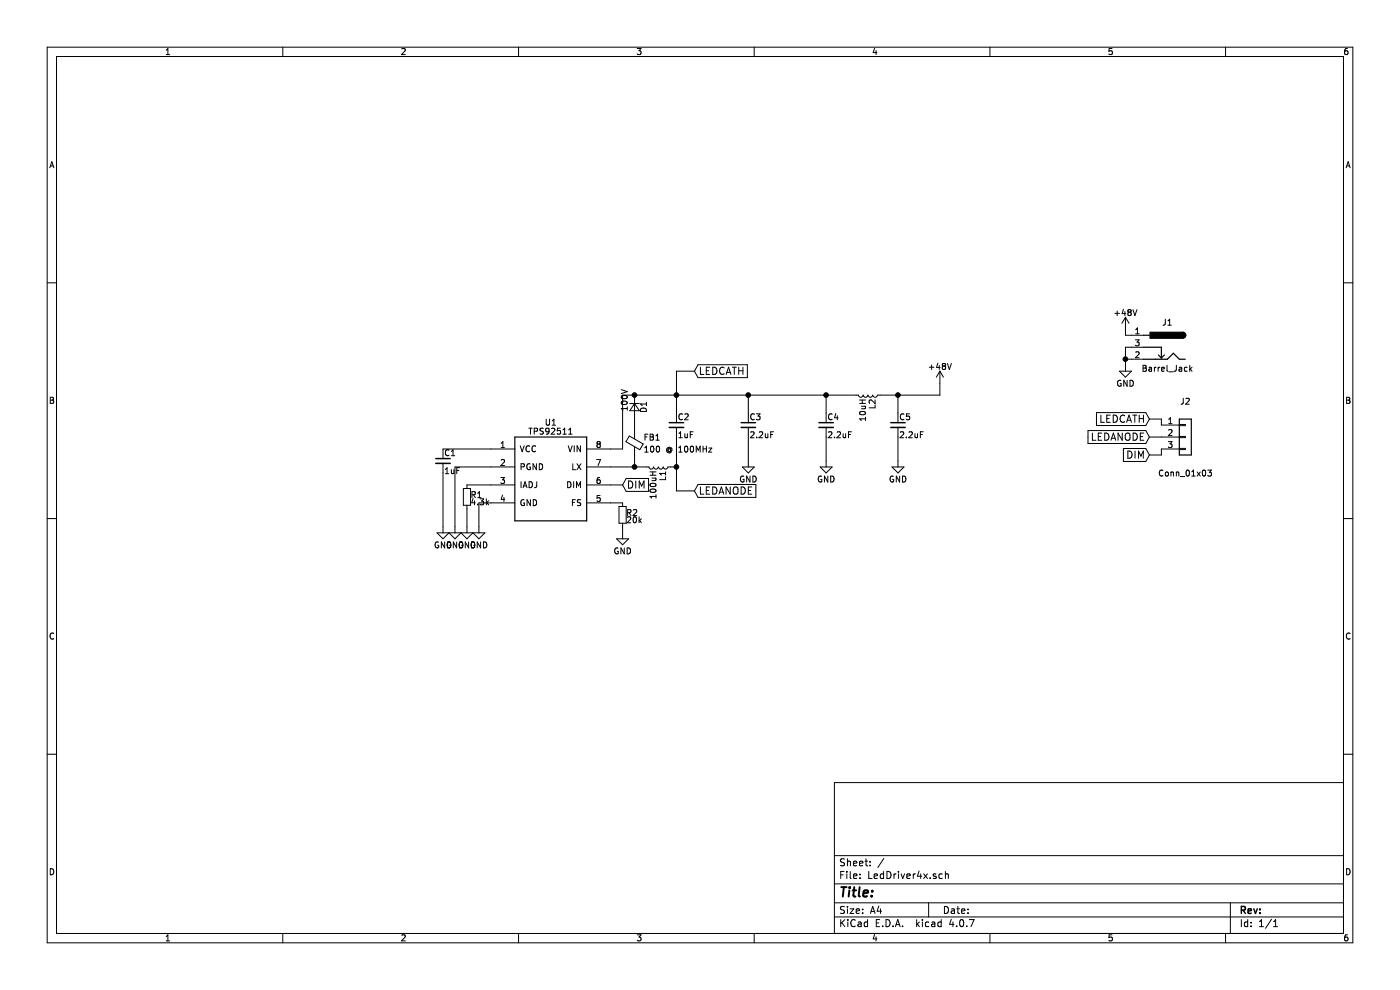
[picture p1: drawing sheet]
EESchema Schematic File Version 2
LIBS:tps92511
LIBS:power
LIBS:device
LIBS:transistors
LIBS:conn
LIBS:linear
LIBS:regul
LIBS:74xx
LIBS:cmos4000
LIBS:adc-dac
LIBS:memory
LIBS:xilinx
LIBS:microcontrollers
LIBS:dsp
LIBS:microchip
LIBS:analog_switches
LIBS:motorola
LIBS:texas
LIBS:intel
LIBS:audio
LIBS:interface
LIBS:digital-audio
LIBS:philips
LIBS:display
LIBS:cypress
LIBS:siliconi
LIBS:opto
LIBS:atmel
LIBS:contrib
LIBS:valves
LIBS:LedDriver4x-cache
EELAYER 25 0
EELAYER END
$Descr A4 11693 8268
encoding utf-8
Sheet 1 1
Title ""
Date ""
Rev ""
Comp ""
Comment1 ""
Comment2 ""
Comment3 ""
Comment4 ""
$EndDescr
$Comp
L TPS92511 U1
U 1 1
P 4600 3950
F 0 "U1" H 4600 4375 50  0000 C CNN
F 1 "TPS92511" H 4600 4300 50  0000 C CNN
F 2 "Housings_SOIC:SOIC-8_3.9x4.9mm_Pitch1.27mm" H 4600 4450 50  0001 C CNN
F 3 "" H 4550 4250 50  0001 C CNN
	1    4600 3950
	1    0    0    -1  
$EndComp
$Comp
L GND #PWR01
U 1 1
P 4000 4400
F 0 "#PWR01" H 4000 4150 50  0001 C CNN
F 1 "GND" H 4000 4250 50  0000 C CNN
F 2 "" H 4000 4400 50  0001 C CNN
F 3 "" H 4000 4400 50  0001 C CNN
	1    4000 4400
	1    0    0    -1  
$EndComp
$Comp
L R_Small R1
U 1 1
P 3900 4150
F 0 "R1" H 3930 4170 50  0000 L CNN
F 1 "4.3k" H 3930 4110 50  0000 L CNN
F 2 "Resistors_SMD:R_0603_HandSoldering" H 3900 4150 50  0001 C CNN
F 3 "" H 3900 4150 50  0001 C CNN
	1    3900 4150
	1    0    0    -1  
$EndComp
$Comp
L R_Small R2
U 1 1
P 5200 4300
F 0 "R2" H 5230 4320 50  0000 L CNN
F 1 "20k" H 5230 4260 50  0000 L CNN
F 2 "Resistors_SMD:R_0603_HandSoldering" H 5200 4300 50  0001 C CNN
F 3 "" H 5200 4300 50  0001 C CNN
	1    5200 4300
	1    0    0    -1  
$EndComp
$Comp
L GND #PWR02
U 1 1
P 3900 4400
F 0 "#PWR02" H 3900 4150 50  0001 C CNN
F 1 "GND" H 3900 4250 50  0000 C CNN
F 2 "" H 3900 4400 50  0001 C CNN
F 3 "" H 3900 4400 50  0001 C CNN
	1    3900 4400
	1    0    0    -1  
$EndComp
$Comp
L GND #PWR03
U 1 1
P 3800 4400
F 0 "#PWR03" H 3800 4150 50  0001 C CNN
F 1 "GND" H 3800 4250 50  0000 C CNN
F 2 "" H 3800 4400 50  0001 C CNN
F 3 "" H 3800 4400 50  0001 C CNN
	1    3800 4400
	1    0    0    -1  
$EndComp
$Comp
L GND #PWR04
U 1 1
P 3700 4400
F 0 "#PWR04" H 3700 4150 50  0001 C CNN
F 1 "GND" H 3700 4250 50  0000 C CNN
F 2 "" H 3700 4400 50  0001 C CNN
F 3 "" H 3700 4400 50  0001 C CNN
	1    3700 4400
	1    0    0    -1  
$EndComp
$Comp
L C_Small C1
U 1 1
P 3700 3850
F 0 "C1" H 3710 3920 50  0000 L CNN
F 1 "1uF" H 3710 3770 50  0000 L CNN
F 2 "Capacitors_SMD:C_0805_HandSoldering" H 3700 3850 50  0001 C CNN
F 3 "" H 3700 3850 50  0001 C CNN
	1    3700 3850
	1    0    0    -1  
$EndComp
$Comp
L GND #PWR05
U 1 1
P 6250 3850
F 0 "#PWR05" H 6250 3600 50  0001 C CNN
F 1 "GND" H 6250 3700 50  0000 C CNN
F 2 "" H 6250 3850 50  0001 C CNN
F 3 "" H 6250 3850 50  0001 C CNN
	1    6250 3850
	1    0    0    -1  
$EndComp
$Comp
L D_Small D1
U 1 1
P 5300 3400
F 0 "D1" H 5250 3480 50  0000 L CNN
F 1 "100V" H 5150 3320 50  0000 L CNN
F 2 "Diodes_SMD:D_SMA_Handsoldering" V 5300 3400 50  0001 C CNN
F 3 "" V 5300 3400 50  0001 C CNN
	1    5300 3400
	0    1    1    0   
$EndComp
$Comp
L Ferrite_Bead_Small FB1
U 1 1
P 5300 3700
F 0 "FB1" H 5375 3750 50  0000 L CNN
F 1 "100 @ 100MHz" H 5375 3650 50  0000 L CNN
F 2 "Capacitors_SMD:C_0805_HandSoldering" V 5230 3700 50  0001 C CNN
F 3 "" H 5300 3700 50  0001 C CNN
	1    5300 3700
	1    0    0    -1  
$EndComp
$Comp
L C_Small C2
U 1 1
P 5650 3550
F 0 "C2" H 5660 3620 50  0000 L CNN
F 1 "1uF" H 5660 3470 50  0000 L CNN
F 2 "Capacitors_SMD:C_0805_HandSoldering" H 5650 3550 50  0001 C CNN
F 3 "" H 5650 3550 50  0001 C CNN
	1    5650 3550
	1    0    0    -1  
$EndComp
$Comp
L L_Small L1
U 1 1
P 5500 3900
F 0 "L1" H 5530 3940 50  0000 L CNN
F 1 "100uH" H 5530 3860 50  0000 L CNN
F 2 "Inductors_THT:L_Axial_L20.0mm_D8.0mm_P5.08mm_Vertical" H 5500 3900 50  0001 C CNN
F 3 "" H 5500 3900 50  0001 C CNN
	1    5500 3900
	0    1    1    0   
$EndComp
$Comp
L C_Small C3
U 1 1
P 6250 3550
F 0 "C3" H 6260 3620 50  0000 L CNN
F 1 "2.2uF" H 6260 3470 50  0000 L CNN
F 2 "Capacitors_THT:CP_Radial_D5.0mm_P2.00mm" H 6250 3550 50  0001 C CNN
F 3 "" H 6250 3550 50  0001 C CNN
	1    6250 3550
	1    0    0    -1  
$EndComp
$Comp
L C_Small C4
U 1 1
P 6900 3550
F 0 "C4" H 6910 3620 50  0000 L CNN
F 1 "2.2uF" H 6910 3470 50  0000 L CNN
F 2 "Capacitors_THT:CP_Radial_D5.0mm_P2.00mm" H 6900 3550 50  0001 C CNN
F 3 "" H 6900 3550 50  0001 C CNN
	1    6900 3550
	1    0    0    -1  
$EndComp
$Comp
L C_Small C5
U 1 1
P 7500 3550
F 0 "C5" H 7510 3620 50  0000 L CNN
F 1 "2.2uF" H 7510 3470 50  0000 L CNN
F 2 "Capacitors_THT:CP_Radial_D5.0mm_P2.00mm" H 7500 3550 50  0001 C CNN
F 3 "" H 7500 3550 50  0001 C CNN
	1    7500 3550
	1    0    0    -1  
$EndComp
$Comp
L L_Small L2
U 1 1
P 7250 3300
F 0 "L2" H 7280 3340 50  0000 L CNN
F 1 "10uH" H 7280 3260 50  0000 L CNN
F 2 "Inductors_SMD:L_0805_HandSoldering" H 7250 3300 50  0001 C CNN
F 3 "" H 7250 3300 50  0001 C CNN
	1    7250 3300
	0    1    1    0   
$EndComp
$Comp
L GND #PWR06
U 1 1
P 6900 3850
F 0 "#PWR06" H 6900 3600 50  0001 C CNN
F 1 "GND" H 6900 3700 50  0000 C CNN
F 2 "" H 6900 3850 50  0001 C CNN
F 3 "" H 6900 3850 50  0001 C CNN
	1    6900 3850
	1    0    0    -1  
$EndComp
$Comp
L GND #PWR07
U 1 1
P 7500 3850
F 0 "#PWR07" H 7500 3600 50  0001 C CNN
F 1 "GND" H 7500 3700 50  0000 C CNN
F 2 "" H 7500 3850 50  0001 C CNN
F 3 "" H 7500 3850 50  0001 C CNN
	1    7500 3850
	1    0    0    -1  
$EndComp
$Comp
L +48V #PWR08
U 1 1
P 7850 3200
F 0 "#PWR08" H 7850 3050 50  0001 C CNN
F 1 "+48V" H 7850 3340 50  0000 C CNN
F 2 "" H 7850 3200 50  0001 C CNN
F 3 "" H 7850 3200 50  0001 C CNN
	1    7850 3200
	1    0    0    -1  
$EndComp
Text GLabel 5200 4050 2    60   Input ~ 0
DIM
Text GLabel 5800 3100 2    60   Input ~ 0
LEDCATH
Text GLabel 5800 4100 2    60   Input ~ 0
LEDANODE
$Comp
L GND #PWR09
U 1 1
P 5200 4450
F 0 "#PWR09" H 5200 4200 50  0001 C CNN
F 1 "GND" H 5200 4300 50  0000 C CNN
F 2 "" H 5200 4450 50  0001 C CNN
F 3 "" H 5200 4450 50  0001 C CNN
	1    5200 4450
	1    0    0    -1  
$EndComp
Wire Wire Line
	4100 4200 4000 4200
Wire Wire Line
	4000 4200 4000 4400
Wire Wire Line
	4100 4050 3900 4050
Wire Wire Line
	4100 3750 3700 3750
Wire Wire Line
	3700 3950 3700 4400
Wire Wire Line
	4100 3900 3800 3900
Wire Wire Line
	3800 3900 3800 4400
Wire Wire Line
	3900 4250 3900 4400
Wire Wire Line
	5100 4200 5200 4200
Wire Wire Line
	5200 4400 5200 4450
Wire Wire Line
	5100 3900 5400 3900
Wire Wire Line
	5600 3900 5650 3900
Wire Wire Line
	5650 3650 5650 4100
Wire Wire Line
	5650 3100 5650 3450
Wire Wire Line
	5200 3300 7150 3300
Wire Wire Line
	5300 3500 5300 3600
Wire Wire Line
	5300 3800 5300 3900
Connection ~ 5300 3900
Wire Wire Line
	5200 3300 5200 3750
Wire Wire Line
	5200 3750 5100 3750
Connection ~ 5300 3300
Wire Wire Line
	7500 3450 7500 3300
Wire Wire Line
	7350 3300 7850 3300
Wire Wire Line
	6250 3300 6250 3450
Connection ~ 6900 3300
Connection ~ 5650 3300
Connection ~ 6250 3300
Wire Wire Line
	6250 3650 6250 3850
Wire Wire Line
	6900 3650 6900 3850
Wire Wire Line
	7500 3650 7500 3850
Wire Wire Line
	7850 3300 7850 3200
Connection ~ 7500 3300
Wire Wire Line
	5100 4050 5200 4050
Wire Wire Line
	5800 3100 5650 3100
Wire Wire Line
	5650 4100 5800 4100
Connection ~ 5650 3900
$Comp
L +48V #PWR010
U 1 1
P 9400 2750
F 0 "#PWR010" H 9400 2600 50  0001 C CNN
F 1 "+48V" H 9400 2890 50  0000 C CNN
F 2 "" H 9400 2750 50  0001 C CNN
F 3 "" H 9400 2750 50  0001 C CNN
	1    9400 2750
	1    0    0    -1  
$EndComp
Text GLabel 9600 3800 0    60   Input ~ 0
DIM
Wire Wire Line
	6900 3300 6900 3450
$Comp
L Conn_01x03 J2
U 1 1
P 9900 3650
F 0 "J2" H 9900 3950 50  0000 C CNN
F 1 "Conn_01x03" H 9900 3350 50  0000 C CNN
F 2 "Pin_Headers:Pin_Header_Angled_1x03_Pitch2.54mm" H 9900 3650 50  0001 C CNN
F 3 "" H 9900 3650 50  0001 C CNN
	1    9900 3650
	1    0    0    -1  
$EndComp
Text GLabel 9600 3500 0    60   Input ~ 0
LEDCATH
Text GLabel 9600 3650 0    60   Input ~ 0
LEDANODE
$Comp
L GND #PWR011
U 1 1
P 9400 3050
F 0 "#PWR011" H 9400 2800 50  0001 C CNN
F 1 "GND" H 9400 2900 50  0000 C CNN
F 2 "" H 9400 3050 50  0001 C CNN
F 3 "" H 9400 3050 50  0001 C CNN
	1    9400 3050
	1    0    0    -1  
$EndComp
Wire Wire Line
	9700 3550 9700 3500
Wire Wire Line
	9700 3500 9600 3500
Wire Wire Line
	9700 3650 9600 3650
Wire Wire Line
	9700 3750 9700 3800
Wire Wire Line
	9700 3800 9600 3800
$Comp
L Barrel_Jack J1
U 1 1
P 9750 2900
F 0 "J1" H 9750 3110 50  0000 C CNN
F 1 "Barrel_Jack" H 9750 2725 50  0000 C CNN
F 2 "Connectors:BARREL_JACK" H 9800 2860 50  0001 C CNN
F 3 "" H 9800 2860 50  0001 C CNN
	1    9750 2900
	-1   0    0    -1  
$EndComp
Wire Wire Line
	9450 2900 9400 2900
Wire Wire Line
	9400 2900 9400 3050
Wire Wire Line
	9400 3000 9450 3000
Connection ~ 9400 3000
Wire Wire Line
	9450 2800 9400 2800
Wire Wire Line
	9400 2800 9400 2750
$EndSCHEMATC
